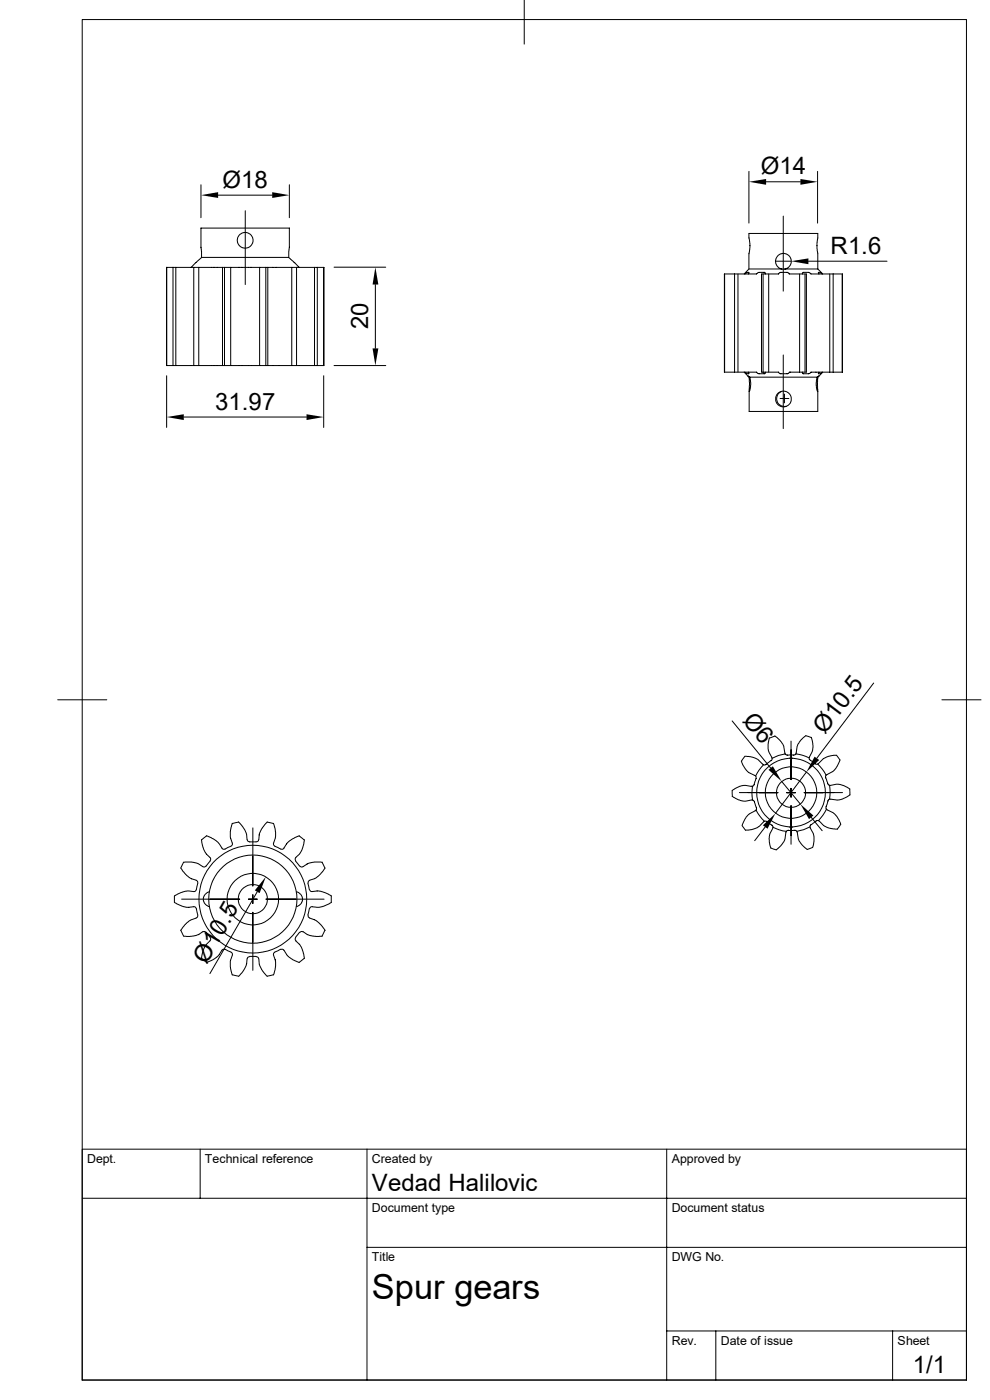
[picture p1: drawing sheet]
<svg xmlns="http://www.w3.org/2000/svg" width="210mm" height="297mm" viewBox="0 0 210 297" stroke-linecap="round" stroke-linejoin="round" font-family="sans-serif">
<g fill="none" stroke="#000" stroke-width=".21">
<path d="M17.4 4.1h187.6v288.7h-187.6zM111.2 0v9.4M42.6 39.2v7M61.4 39.2v7M158.9 36.4v10.9M162.5 38.6h7.3M173.4 36.4v10.9M35.3 56.7h1.4M35.3 56.7v20.9h1.4M35.3 56.7h.1M36.7 56.7v20.9h.6v-20.9M36.7 56.7h.6"/>
<path d="M37.3 56.7h4.9M40.6 56.7l2.2-2.1h18.5l2.2 2.1M41.1 56.7v20.9h1.1v-20.9M42.2 56.7h6.7M42.8 54.6l-.2-6.2h18.8l-.1 6.2M46.3 41.4h11.4M47.2 56.7v20.9M47.6 56.7v20.9h1.3v-20.9M48.9 56.7h7.5M52 44.7v15.7M55.1 56.7v20.9h1.3v-20.9M56.4 56.7h.4"/>
<path d="M56.8 56.7h11.9v20.9h-1.4M56.8 56.7v20.9M61.9 56.7v20.9h1v-20.9M66.7 56.7v20.9h.6v-20.9M68.7 56.7v20.9M70.9 56.7h10.9M155.8 58.1v20.9M155.8 58.1h4.7l.2-.1a2.05 2.05 0 0 1 1.6-.1v.2M155.8 58.1h-2.1v20.9h2.1M156.5 58.1v20.9M158 58.1l.4-.3h.5l-.2 .3M158.9 57.1h7.6"/>
<path d="M161.9 58.1v20.9M163.1 58.1v20.9M164.5 55.4h3.3M165.9 57.1l-1-.5-.3-.6-.1-.7 .5-1.1 .9-.4 1 .1 .6 .5 .3 .5 .1 .8-.3 .6-.4 .5-.7 .3M166.2 45.8v16M166.5 57.1h7M169.6 58.1v20.9M170.2 58.1l.2-.3h1.2l.4 .3h4.7M170.8 58.1v20.9M171.5 55.4h16.7M173.5 57.1v-3.4l-.2-1 .2-3.2h-14.6l.2 2.1-.2 2.2v3.3l-1 1M173.5 57.1l1 1"/>
<path d="M173.7 58.1v-.1a.25 .25 0 0 1 .1-.3 .25 .25 0 0 1 .3 .1l.3 .3M176 58.1v20.9M176.7 58.1v20.9M176.7 58.1h2v20.9M35.3 79.7v11M37.3 77.6h3.8M42.2 77.6h5M47.2 77.6h.4M48.9 77.6h6.2M56.4 77.6h.4M56.8 77.6h5.1M62.9 77.6h3.8"/>
<path d="M68.7 79.7v11M70.9 77.6h10.9M79.6 60.4v13.5M155.8 79h4.7l.5 .3h1.2l.1-.3M157.9 79l.8 .9M158 79l.4 .3h.5l-.2-.3M161.9 79h-.4v-20.9h3.6l.2-.1a1.38 1.38 0 0 1 1.3-.2h.4l.4 .3h3.7v20.9h-1.5M161.9 79h3.2l.4 .3h1.6l.4-.3h2.1M166.2 75.3v15.6M170.2 79l.1 .3h1.3l.4-.3h4M173.7 79l-.1 .3h.5l.3-.3M174.5 79l-.8 .9"/>
<path d="M176 79h.7M176.7 79h2M178.7 79h.1M39 88.5h26M158.9 83v4.3h14.6v-4.3M159 80l.3 1.7-.4 1.4 .1-2.7-.1-.4-.2-.2 .3 .2h14.4l.3-.2-.2 .2-.1 .4 .1 2.7-.4-1.3 .3-1.8M165.5 84.5h1.8M165.8 83.1a1.66 1.66 0 0 0-.9 2 1.66 1.66 0 0 0 1.9 1.1M166.4 83.6v1.9M12.2 148.5h10.4M155.3 153l8.2 9.9M163.2 156.5l-.3 1.3v1.1l.2 .7 .6 1.1 .1 .4-.6 .6a1.2 1.2 0 0 1-1.1 .6l-.3-.2"/>
<path d="M164.4 156.1l1.1 1 .5 .7 .7 2.3a1.27 1.27 0 0 0 1.2 0l.6 .1 .4-.3M164.4 156.2l-1.2 .4M166.6 159.9l-1.5 .4-1.3 .6M167.8 157.2v8.2M168.9 159.9l1.4 .3 1.3 .6M172.1 156.5l-1.2-.4-1 .9-.8 1.4-.2 1.5M172.1 156.4l.4 2.2-.2 .9-.6 1.2M185.3 144.9l-12 16M199.8 148.5h8.3M42.8 178.1l.4 2.1 .5 .9 1 1a2.69 2.69 0 0 1-1.5 1.8l-1.7-.9-.9-.1h-1.7l-.5 1.2 .3 .6 1.3 1.4 1.6 .6M43.8 177.3l2 1.1 1.6 1.8 1.6-.7M43.8 177.3l-1 .9"/>
<path d="M49.3 174.7l-.4 1.7v1.2l.4 1.4-.3 .5M50.6 174.4l.9 1 .6 1 .2 .6 .1 1.1M50.6 174.4l-1.3 .3M53.6 175.6v12.4M56.7 174.4l1.3 .3M56.7 174.4l-1.5 2-.2 .6-.2 1.4a2.79 2.79 0 0 1-2.3 0v-.3M58 174.7l.5 1.8-.1 1.3-.4 1.2 .3 .5M58.3 179.5l1.2 .6M64.5 178.2l-1.1-.9-1.9 1.1-.6 .5-.8 1.2h-.5M64.6 178.1l-.5 2.1-.6 1-.8 .7M156.8 168.1h8.2M157.3 161.5l1 1.9 .5 .5 1.4 .7"/>
<path d="M158 160.5l-.7 1M158 160.4l2.1 .4 .7 .3 1 1M159.4 166.8h.2M159.4 166.8l-1.2-.2-1.2 .2-1.6 .8-.1 .8 .1 .6 1.7 .8 1.1 .2 1.2-.3M159.6 169.7l.5 .4 .4 1.3-.1 .5M159.6 166.8l-.1 1.5 .1 1.4h-.1M160.2 172l.2-.1 .8 1.2 .9 1.1-1.1 1.2-1.6 .6-1.2 .1-.8-.9M160.2 172l-1.3 .7-.4 .4-.4 .6-.7 1.4M160.3 164.6l.1 .6-.3 .6a.89 .89 0 0 1-.5 1M162 162.3l-1 1.1-.7 1.2M162.1 174.2h.5l1.1 .8 .3 .4-.1 .3M162.3 175.5l-2.2 2.9"/>
<path d="M163.9 175.8l-.6 1.2-.1 1.6 .3 1.3 1.2 .4 1.5-1.7 .3-.6 .4-1.7 .2-.2h1.7l.3 .3M164 175.5l1.4 .6 1.4 .3M165.8 165.8l4 4.8M166.9 168.1h1.8M167.5 175.5h.6M167.5 160.9h.6M167.8 167.3v1.8M167.8 170.9v8.2M171.1 163.8l-6.6 8.8M171.7 160.8v.1a.85 .85 0 0 0 .7 .7l.7 .5h.4M171.8 175.4l-1.3 .6-1.4 .4M172.1 173.4l2.3 2.8"/>
<path d="M175.2 164.4l-.7-1.2-1-1.1 1.2-1.1 .8-.5 2-.3 .7 1-.7 1.4-.8 1.1-1.4 .8M175.3 164.4l-.2 .6 .6 1.5 .3 .1M175.3 171.7l-.7 1.2-.9 1.2M176 166.6l.1 1.5-.1 1.4M176 169.5l-.4 .3-.4 1.7 .2 .3 1.6 .8 .9 1.2 .5 1.1-.8 1M176 166.6l1.4-.2h.7l.8 .2 1.4 .8M177.7 175.9l-2.1-.3-.9-.5-1.1-1a1.3 1.3 0 0 0-1.1 .6l-.7 .5 .1 .4 .7 1.3 .1 .6v1l-.3 1.3-1.2 .4-1.1-1-.8-1.2-.3-1.6M178.7 168.1l-8.1 .1M180.3 167.4v1.3M180.3 168.6l-1.2 .7-1.1 .4-1.9-.2M38.4 197.4l.5 1.2 .7 .1 2-.2 1.4-.8M38.5 190.8h12.3"/>
<path d="M41.6 186.8l.3 .2 .1 .4M41.6 194.8l-1 .3-.6 .4-.8 .8-.8 1.1M42 187.4l-.6 1.7h-2l-1 .3-1.4 .7v1.3l2 1 .6 .1 1.8-.1 .6 1.7M42 194.1l-.1 .4-.3 .2M43 197.7l.4-.1 .3 .2M43.7 197.8l.9 1M44.4 189.2l-.9 .5-.4 .8v.6l.3 .6 1 .7M44.6 198.9l.1 .5-1 1-.6 1.1-.3 1.9M52.7 190.8h1.9M53.6 189.8v1.9M53.6 193.5v12.4M54.6 189.2l-10.1 17.3"/>
<path d="M56.4 190.8h12.3M62.7 182.7l.8 1M62.7 198.9l-.1 .3 .2 .4M62.7 199.6l.9 .8 .4 .7 .4 1.3 .2 1M62.8 181.9l-.2 .4 .1 .3M62.9 189.2l.9 .5 .4 .8-.1 .7-.2 .5-1 .7M63.5 197.8l-.8 1M64.3 197.7l-.4-.1-.3 .2M64.3 197.7l.9 .5 .7 .3 1.1 .2 1.4-.1M65.3 187.4l.3 1.3M65.4 194.1v.4l.3 .2M65.6 192.8l-.3 1.3"/>
<path d="M65.7 188.7l.3 .4 1.6-.1 .8 .2 1.9 .9M65.7 194.8l1.5 .6 .9 .8 .9 1.2M65.7 186.8l-.3 .2v.4M68.3 182.9l.6 1.3-.8 1.1-.9 .8-1.5 .6M68.4 182.9h-2l-1.1 .3-1.2 .7-.5-.2M68.9 197.4l-.6 1.2M70.3 190.1v1.3M70.3 191.4l-1.7 .9-.9 .2-1.7-.1-.3 .4M42.8 203.3l1 .9M47.1 201.6l-.6 .9-.6 .6-.7 .5-1.4 .6M47.8 201.4h-.4l-.3 .2M47.8 201.4l1.2 .6"/>
<path d="M49 202l.3 .3v.3M49.3 206.8l1.3 .3M49.3 202.7l-.4 1.2v1.5l.4 1.4M52.4 203.4l-.2 1.5-.7 1.2-.9 1M53 202.9h1.3M53 202.9l-.4 .2-.1 .3M54.3 202.9l.5 .3 .2 1.4 .5 1.1 1.2 1.4M58 206.8l-1.3 .3M58 202.7l.4 1 .1 1.3-.5 1.8M58.3 202l-.3 .3v.3M59.5 201.4l-1.2 .6M59.6 201.4h.3l.3 .2"/>
<path d="M60.2 201.6l.7 1 .5 .5 2.1 1.1M64.5 203.3l-1 .9M17.4 254.2h187.6M42.5 243.8v10.4M77.9 243.8v49M141.4 243.8v49M205 243.8h-187.6v49M77.9 264.6h127.1M141.4 282.4h63.6M151.8 282.4v10.4M189.4 282.4v10.4"/>
<circle cx="52" cy="51" r="1.66"/>
<circle cx="166.2" cy="84.6" r="1.66"/>
<circle cx="167.8" cy="168.1" r="7.3"/>
<circle cx="167.8" cy="168.1" r="5.5"/>
<circle cx="167.8" cy="168.2" r="3.1"/>
<circle cx="53.6" cy="190.8" r="11.4"/>
<circle cx="53.6" cy="190.7" r="5.5"/>
<circle cx="53.6" cy="190.8" r="3.1"/>
<circle cx="53.7" cy="190.8" r="9.3"/>
</g>
<g fill="#000">
<path d="M158.9 38.6l3.6-.6v1.2zM169.8 38l3.6 .6-3.6 .6zM42.6 41.4l3.7-.6v1.2zM57.7 40.8l3.7 .6-3.7 .6zM167.8 55.4l3.7-.6v1.2zM79 73.9h1.3l-.7 3.7zM79.6 56.7l.7 3.7h-1.3zM35.3 88.5l3.7-.6v1.2zM65 87.9l3.7 .6-3.7 .6zM161.8 175.1l2.7-2.5-1.7 3.2zM163 163.3l1-.7 1.8 3.2zM169.8 170.6l2.8 2.4-1 .8z"/>
<path d="M172.8 160.5l1 .7-2.7 2.6zM56.4 186l-1.3 3.5-1-.6z"/>
</g>
<text font-size="7.3" x="78.9" y="275.6">Spur gears</text>
<g font-size="5.1">
<text x="47.2" y="39.8">Ø18</text>
<text x="161.4" y="37">Ø14</text>
<text x="176.2" y="53.9">R1.6</text>
<text x="78.1" y="69.9" transform="rotate(-90 78.1 69.9)">20</text>
<text x="45.6" y="87">31.97</text>
<text x="157.4" y="152.9" transform="rotate(51 157.4 152.9)">Ø6</text>
<text x="175" y="156" transform="rotate(-53 175 156)">Ø10.5</text>
<text x="43.8" y="204.6" transform="rotate(-60 43.8 204.6)">Ø10.5</text>
<text x="78.9" y="252.6">Vedad Halilovic</text>
<text x="193.6" y="291.4">1/1</text>
</g>
<g font-size="2.6">
<text x="18.5" y="246.7">Dept.</text>
<text x="43.5" y="246.7">Technical reference</text>
<text x="78.9" y="246.7">Created by</text>
<text x="142.5" y="246.7">Approved by</text>
<text x="78.9" y="257.1">Document type</text>
<text x="142.5" y="257.1">Document status</text>
<text x="78.9" y="267.5">Title</text>
<text x="142.5" y="267.5">DWG No.</text>
<text x="142.5" y="285.3">Rev.</text>
<text x="152.9" y="285.3">Date of issue</text>
<text x="190.4" y="285.3">Sheet</text>
</g>
</svg>
